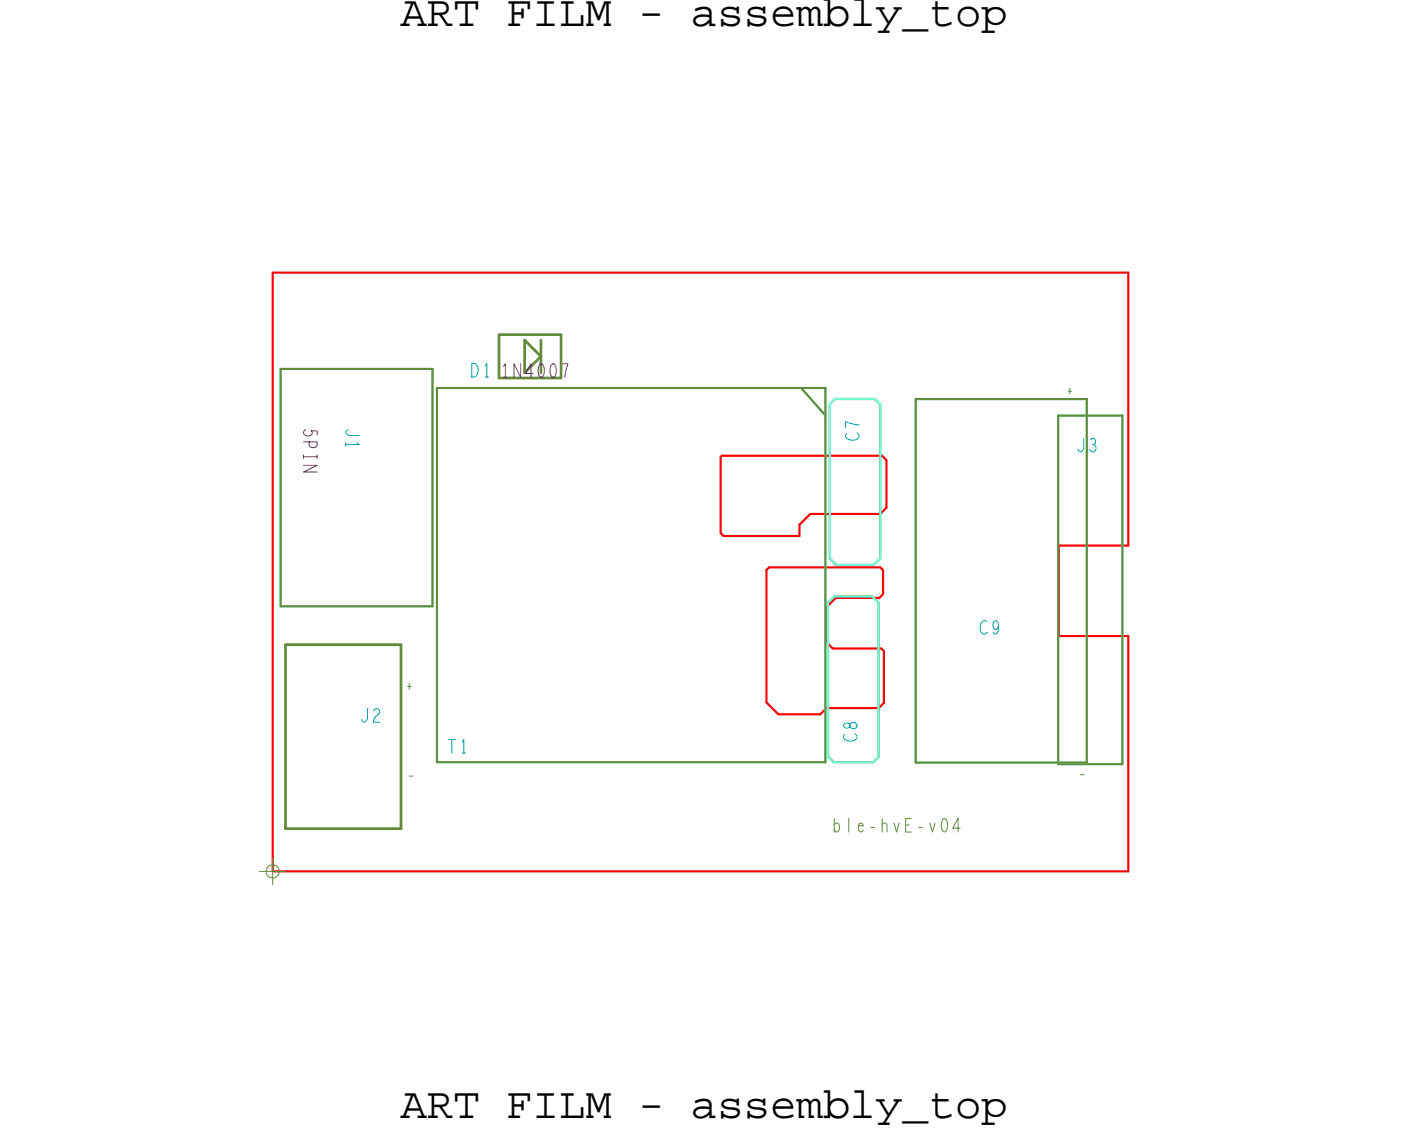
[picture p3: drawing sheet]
<svg xmlns="http://www.w3.org/2000/svg" width="65mm" height="53mm" viewBox="0 0 65 53" stroke-linecap="round" stroke-linejoin="round" font-family="sans-serif">
<!-- layer: Board Outline -->
<g fill="none" stroke="#f00" stroke-width=".1">
<path d="M12.8 12.7h40zM12.8 12.7v28zM52.8 12.7v12.8zM33.7 24.9l.1 .2zM33.7 21.4v-.1zM33.7 21.4v3.5zM33.8 21.3h.2zM33.8 25.1h3.6zM34 21.3h7.2zM35.8 32.8l.6 .6zM35.8 26.7v6.1zM36 26.5l-.2 .2z"/>
<path d="M36 26.5h5.2zM36.4 33.4h2zM37.4 24.5v.6zM37.9 24l-.5 .5zM37.9 24h3.2zM38.4 33.4l.2-.3zM38.6 33.1h2.5zM38.7 28.4l.4-.4zM38.7 28.4v1.7zM38.7 30.1l.2 .2zM38.9 30.3h2.3zM39.1 28h2z"/>
<path d="M41.1 28h.1M41.1 33.1l.2-.2zM41.1 28l.2-.2zM41.2 26.5l.1 .2zM41.2 30.3l.1 .1zM41.2 21.3l.2 .2zM41.3 26.7v1.1zM41.3 30.4v2.5zM41.4 23.7l-.3 .3zM41.4 21.5v2.2zM49.5 29.7h.1M49.5 25.5v4.2z"/>
<path d="M49.5 25.5h.1M49.5 25.5h3.3zM49.5 29.7h3.3zM52.8 29.7v11zM12.7 40.7h40.1z"/>
</g>
<!-- layer: Components -->
<g fill="none" stroke="#75ffd9" stroke-width=".1">
<path d="M13.1 17.3h7.1zM13.1 17.3v11.1zM20.2 17.3v11.1zM20.4 18.1v17.5zM20.4 18.1h18.2zM37.5 18.2l1.1 1.2zM38.6 18.1v17.5zM38.8 18.9l.2-.2zM38.8 18.9v7.2zM39 18.7h1.9zM40.9 18.7l.3 .2zM41.2 18.9v7.2z"/>
<path d="M42.8 18.7v17zM42.8 18.7h8zM49.5 19.4h3zM49.5 19.4v16.3zM50.8 18.7v17zM52.5 19.4v16.3zM13.1 28.4h7.1zM20.4 35.6h18.2zM38.7 35.4l.3 .2zM38.7 28.2l.3-.3zM38.7 28.2v7.2zM38.8 26.1l.3 .3z"/>
<path d="M39 35.6h1.8zM39 27.9h1.8zM39.1 26.4h1.8zM40.8 27.9l.3 .3zM41.1 35.4l-.3 .2zM41.1 28.2v7.2zM41.2 26.1l-.3 .3zM42.8 35.7h8zM49.5 35.7h3z"/>
</g>
<g fill="none" stroke="#638b3a" stroke-width=".1">
<path d="M13.1 17.3h7.1zM13.1 17.3v11.1zM20.2 17.3v11.1zM20.4 18.1v17.5zM20.4 18.1h18.2zM37.5 18.2l1.1 1.2zM38.6 18.1v17.5zM38.8 18.9l.2-.2zM38.8 18.9v7.2zM39 18.7h1.9zM40.9 18.7l.3 .2zM41.2 18.9v7.2z"/>
<path d="M42.8 18.7v17zM42.8 18.7h8zM49.5 19.4h3zM49.5 19.4v16.3zM50.8 18.7v17zM52.5 19.4v16.3zM13.1 28.4h7.1zM20.4 35.6h18.2zM38.7 35.4l.3 .2zM38.7 28.2l.3-.3zM38.7 28.2v7.2zM38.8 26.1l.3 .3z"/>
<path d="M39 35.6h1.8zM39 27.9h1.8zM39.1 26.4h1.8zM40.8 27.9l.3 .3zM41.1 35.4l-.3 .2zM41.1 28.2v7.2zM41.2 26.1l-.3 .3zM42.8 35.7h8zM49.5 35.7h3z"/>
</g>
<path d="M23.3 15.7v2zM23.3 17.7h2.9zM23.3 15.6h2.9zM24.5 15.9l.8 .8zM24.5 15.9v1.5zM25.3 15.9v1.5zM25.3 16.7l-.8 .7zM26.2 15.7v2zM13.3 38.8h5.4zM13.3 30.2v8.6zM13.3 30.2h5.4zM18.7 30.2v8.6z" fill="none" stroke="#638b3a" stroke-width=".13"/>
<!-- layer: Text -->
<g fill="none" stroke="#0097b7" stroke-width=".05">
<path d="M22.1 17a.32 .32 0 0 1 .3 .3 .32 .32 0 0 1-.3 .3zM22.7 17.6h.1M22.7 17.1l.1-.1v.6M40.2 19.9l-.7-.2v.3M16.2 20.7v.2M16.3 20.1l-.1 .1 .1 .2h.5M16.7 20.7l.1 .1h-.6M17.2 33.1v.5l-.2 .2-.1-.2M17.5 33.2a.14 .14 0 0 1 .2 0 .14 .14 0 0 1 0 .2l-.2 .2v.2h.2M21 34.6h.3M21.1 34.6v.6M21.6 35.2h.2"/>
<path d="M21.6 34.7l.1-.1v.6M39.5 33.9a.16 .16 0 0 0 .1 .2 .18 .18 0 0 0 .2-.3 .17 .17 0 0 1 .2 .1 .17 .17 0 0 1-.1 .2 .17 .17 0 0 1-.2-.2l-.1-.1zM40 34.3a.22 .22 0 0 1 0 .3 .22 .22 0 0 1-.3 .1l-.2-.2v-.2M40.1 20.2a.22 .22 0 0 1 0 .4 .22 .22 0 0 1-.3 0l-.2-.1v-.2M46.1 29.1a.3 .3 0 0 0-.3 .2 .3 .3 0 0 0 .2 .4l.2-.1M46.7 29.3l-.1 .1a.17 .17 0 0 1-.2-.2 .17 .17 0 0 1 .2-.1 .35 .35 0 0 1-.1 .5h-.1M50.7 20.5v.5l-.2 .1-.1-.1M51 20.6a.14 .14 0 0 1 .2 0 .14 .14 0 0 1-.1 .2M51.1 20.8a.16 .16 0 0 1 .1 .1 .16 .16 0 0 1-.1 .2 .16 .16 0 0 1-.2-.1"/>
</g>
<path d="M39 38.3v.6M39.7 38.3v.6M41.2 38.3v.6M42.6 38.3h-.3v.6h.3M44.1 38.3a.32 .32 0 0 1 .2 .3 .32 .32 0 0 1-.2 .3 .51 .51 0 0 1 0-.6zM44.9 38.7h-.4l.3-.4v.6" fill="none" stroke="#638b3a" stroke-width=".05"/>
<g fill="none" stroke="#8a008a" stroke-width=".05">
<path d="M23.5 17.6h.2M23.5 17.1l.1-.1v.6M24.3 17v.6l-.3-.6v.6M24.9 17.5h-.3l.2-.5v.6M25.2 17a.32 .32 0 0 1 .3 .3 .32 .32 0 0 1-.3 .3 .51 .51 0 0 1 0-.6zM25.8 17a.32 .32 0 0 1 .2 .3 .32 .32 0 0 1-.2 .3 .51 .51 0 0 1 0-.6zM26.3 17h.3l-.2 .6M14.2 21.8h.6l-.6 .3h.6M14.2 20.7h.6v.1l-.3 .1v-.2M14.2 21.3v.1M14.2 21.4h.6M14.3 20.1a.17 .17 0 0 0 0 .2 .17 .17 0 0 0 .2 .1 .17 .17 0 0 0 0-.3l.3 .1v.1"/>
<path d="M14.8 21.3v.1"/>
</g>
<!-- layer: Drawing Origin -->
<path d="M12.1 40.8h1.3M12.5 40.5l.2-.1 .3 .1 .1 .3-.1 .2-.3 .1-.2-.1-.1-.2zM12.7 40.1v1.3" fill="none" stroke="#638b3a" stroke-width=".05"/>
<g font-size="2.1">
<text x="18.7" y="1.2">ART FILM - assembly_top</text>
<text x="18.7" y="52.3">ART FILM - assembly_top</text>
</g>
<g font-size=".6" fill="#638b3a">
<text x="49.8" y="18.5">+</text>
<text x="18.9" y="32.3">+</text>
<text x="19" y="36.5">-</text>
<text x="38.9" y="38.9">ble-hvE-v04</text>
<text x="50.4" y="36.4">-</text>
</g>
</svg>
